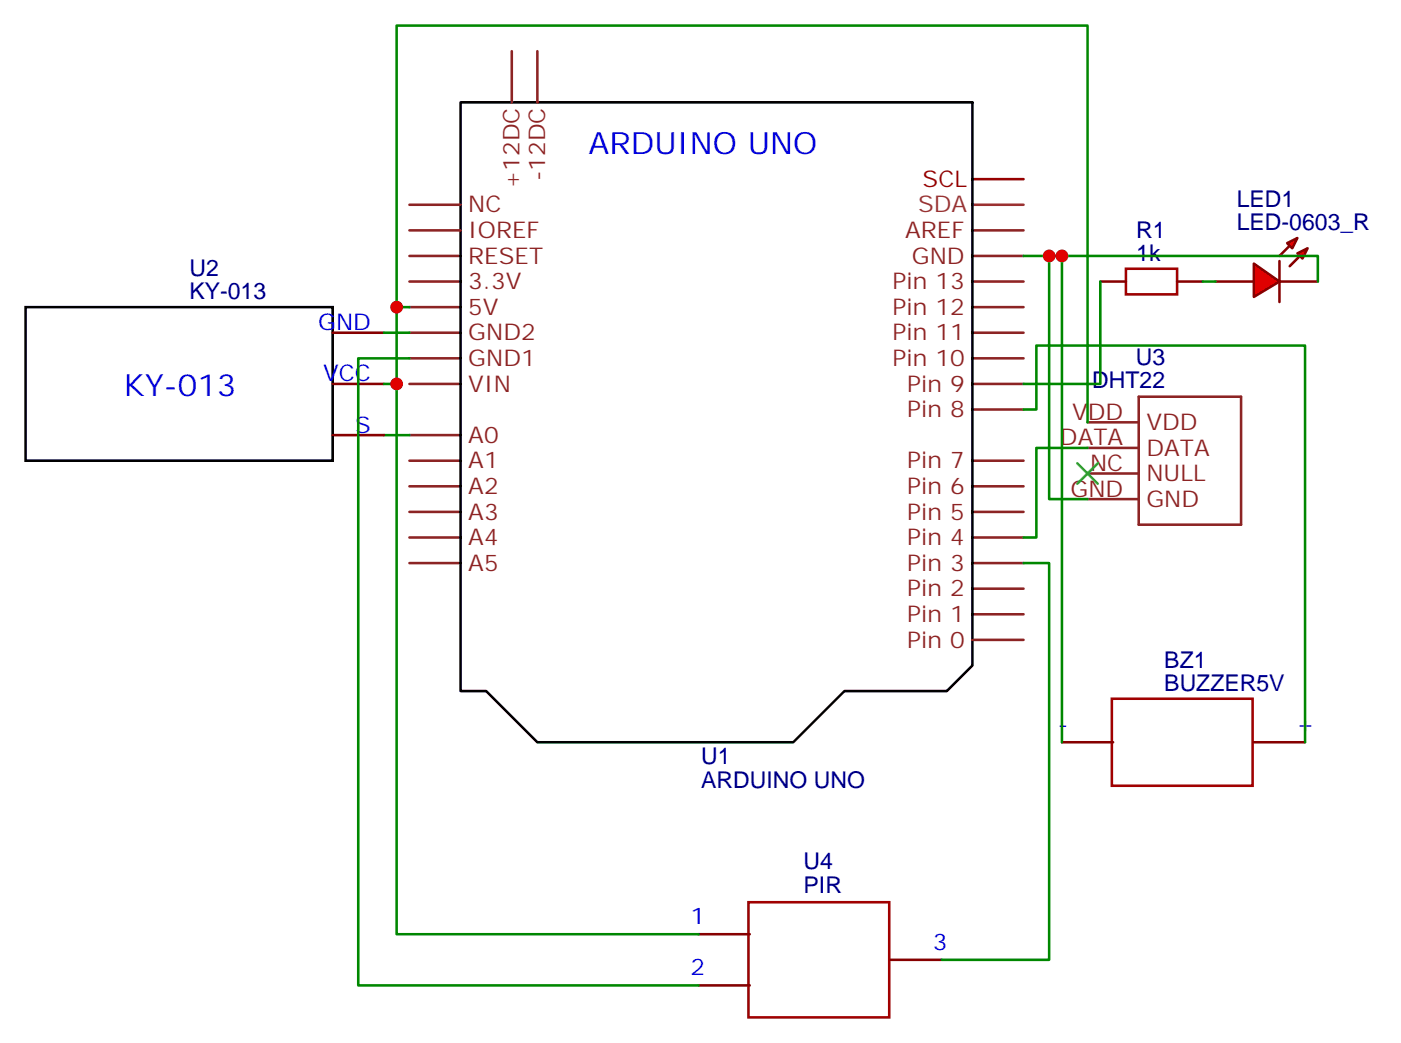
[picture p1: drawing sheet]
<svg xmlns="http://www.w3.org/2000/svg" width="193mm" height="144mm" viewBox="0 0 193 144" stroke-linecap="round" stroke-linejoin="round" font-family="sans-serif">
<g fill="none" stroke="#8c2424" stroke-width=".35">
<path d="M70.6 7.1v7M74.1 7.1v7M56.4 38.8h7.1M56.4 35.3h7.1M56.4 31.8h7.1M56.4 28.2h7.1M134.1 38.8h7M134.1 35.3h7M134.1 31.8h7M56.4 52.9h7.1M56.4 49.4h7.1M56.4 45.9h7.1"/>
<path d="M56.4 42.3h7.1M56.4 60h7.1M134.1 56.4h7M134.1 52.9h7M134.1 49.4h7M134.1 45.9h7M134.1 42.3h7M149.9 58.2h7.1M157 54.7h14.1v17.6h-14.1zM56.4 77.6h7.1M56.4 74.1h7.1M56.4 70.6h7.1"/>
<path d="M56.4 67h7.1M56.4 63.5h7.1M134.1 77.6h7M134.1 74.1h7M134.1 70.6h7M134.1 67h7M134.1 63.5h7M149.9 61.7h7.1M149.9 65.3h7.1M149.9 68.8h7.1M134.1 84.7h7M134.1 81.1h7"/>
<path d="M134.1 88.2h7"/>
</g>
<path d="M134.1 28.2h7" fill="none" stroke="#933" stroke-width=".35"/>
<path d="M134.1 24.7h7" fill="none" stroke="#900" stroke-width=".35"/>
<path d="M63.5 14.1h70.6v77.6l-3.6 3.5h-14.1l-7 7.1h-35.3l-7.1-7.1h-3.5zM3.5 42.3h42.4v21.2h-42.4z" fill="none" stroke="#000" stroke-width=".35"/>
<path d="M141.1 35.3h3.5v33.5h5.3M144.6 35.3h1.8v67M52.9 60h3.5M52.9 45.9h3.5M54.7 42.3v-38.8h95.2v54.7M54.7 52.9v75.9h41.6M56.4 42.3h-1.7v10.6h-1.8M56.4 49.4h-7v86.4h46.9M141.1 56.4h1.8v-8.8h37v54.7M141.1 77.6h3.5v54.7h-14.8M149.9 61.7h-7v12.4h-1.8" fill="none" stroke="#008700" stroke-width=".35"/>
<path d="M45.9 60h7M45.9 52.9h7M45.9 45.9h7M146.4 102.3h7.1M172.9 102.3h7M96.3 128.8h7.1M96.3 135.8h7.1M122.8 132.3h7" fill="none" stroke="#870000" stroke-width=".35"/>
<path d="M148.5 63.9l2.8 2.8M151.3 63.9l-2.8 2.8" fill="none" stroke="#3c3" stroke-width=".35"/>
<path d="M153.3 96.3h19.4v12h-19.4zM103.2 124.4h19.4v15.8h-19.4z" fill="none" stroke="#a10000" stroke-width=".35"/>
<g fill="#f00" stroke="#870000" stroke-width=".35">
<path d="M172.9 36.3l3.5 2.5-3.5 2.1z"/>
<path d="M176.4 36v5.6z"/>
</g>
<g fill="#870000" stroke="#870000" stroke-width=".35">
<path d="M177.8 33.9l-1.4 1.4z"/>
<path d="M177.8 36.7l1.4-1.4z"/>
</g>
<g fill="#f00" stroke="#870000" stroke-width=".35">
<path d="M177.4 33.5l1.5-.7-.7 1.4z"/>
<path d="M178.9 34.9l1.4-.7-.7 1.4z"/>
</g>
<path d="M151.7 38.8h3.5M162.3 38.8h3.5M167.6 38.8h5.3M176.4 38.8h5.3" fill="none" stroke="#870000" stroke-width=".35"/>
<path d="M155.2 37h7.1v3.6h-7.1z" fill="none" stroke="#a10000" stroke-width=".35"/>
<path d="M146.4 35.3h35.3v3.5M151.7 38.8v14.1h-10.6M165.8 38.8h1.8" fill="none" stroke="#008700" stroke-width=".35"/>
<g fill="#c00">
<circle cx="54.7" cy="42.3" r=".88"/>
<circle cx="144.6" cy="35.3" r=".88"/>
<circle cx="54.7" cy="52.9" r=".88"/>
<circle cx="146.4" cy="35.3" r=".88"/>
</g>
<g font-size="4.2" fill="#00f">
<text x="81.1" y="21.2">ARDUINO UNO</text>
<text x="17.1" y="54.6">KY-013</text>
</g>
<g font-size="3.2" fill="#8d2323">
<text x="64.6" y="29.3">NC</text>
<text x="71.6" y="26.1" transform="rotate(-90 71.6 26.1)">+12DC</text>
<text x="75.1" y="25" transform="rotate(-90 75.1 25)">-12DC</text>
<text x="64.6" y="32.8">IOREF</text>
<text x="124.8" y="32.8">AREF</text>
<text x="64.6" y="39.9">3.3V</text>
<text x="64.6" y="36.3">RESET</text>
<text x="123.1" y="39.9">Pin 13</text>
<text x="125.7" y="36.3">GND</text>
<text x="64.6" y="46.9">GND2</text>
<text x="64.6" y="43.4">5V</text>
<text x="123.1" y="46.9">Pin 11</text>
<text x="123.1" y="43.4">Pin 12</text>
<text x="64.6" y="54">VIN</text>
<text x="64.6" y="50.4">GND1</text>
<text x="123.1" y="50.4">Pin 10</text>
<text x="125.1" y="54">Pin 9</text>
<text x="125.1" y="57.5">Pin 8</text>
<text x="147.8" y="57.9">VDD</text>
<text x="158" y="59.3">VDD</text>
<text x="64.6" y="64.6">A1</text>
<text x="64.6" y="61">A0</text>
<text x="125.1" y="64.6">Pin 7</text>
<text x="146.1" y="61.4">DATA</text>
<text x="150.3" y="64.9">NC</text>
<text x="158" y="62.8">DATA</text>
<text x="64.6" y="71.6">A3</text>
<text x="64.6" y="68.1">A2</text>
<text x="125.1" y="71.6">Pin 5</text>
<text x="125.1" y="68.1">Pin 6</text>
<text x="147.6" y="68.4">GND</text>
<text x="158" y="66.3">NULL</text>
<text x="158" y="69.8">GND</text>
<text x="64.6" y="75.1">A4</text>
<text x="125.1" y="75.1">Pin 4</text>
<text x="64.6" y="78.7">A5</text>
<text x="125.1" y="82.2">Pin 2</text>
<text x="125.1" y="78.7">Pin 3</text>
<text x="125.1" y="85.7">Pin 1</text>
<text x="125.1" y="89.3">Pin 0</text>
</g>
<text font-size="3.2" fill="#933" x="126.6" y="29.3">SDA</text>
<text font-size="3.2" fill="#900" x="127.2" y="25.8">SCL</text>
<g font-size="3.2" fill="#000080">
<text x="170.5" y="28.5">LED1</text>
<text x="156.6" y="36">1k</text>
<text x="156.6" y="32.8">R1</text>
<text x="170.5" y="31.8">LED-0603_R</text>
<text x="26.1" y="41.2">KY-013</text>
<text x="26.1" y="38">U2</text>
<text x="150.6" y="53.4">DHT22</text>
<text x="156.6" y="50.3">U3</text>
<text x="160.5" y="95.2">BUZZER5V</text>
<text x="160.5" y="92.1">BZ1</text>
<text x="96.7" y="105.3">U1</text>
<text x="96.7" y="108.6">ARDUINO UNO</text>
<text x="110.8" y="119.8">U4</text>
<text x="110.8" y="123">PIR</text>
</g>
<g font-size="3.2" fill="#00f">
<text x="43.9" y="45.5">GND</text>
<text x="44.6" y="52.6">VCC</text>
<text x="49" y="59.6">S</text>
<text x="145.8" y="100.9">-</text>
<text x="178.7" y="100.9">+</text>
<text x="95.2" y="127.4">1</text>
<text x="128.6" y="130.9">3</text>
<text x="95.2" y="134.4">2</text>
</g>
</svg>
